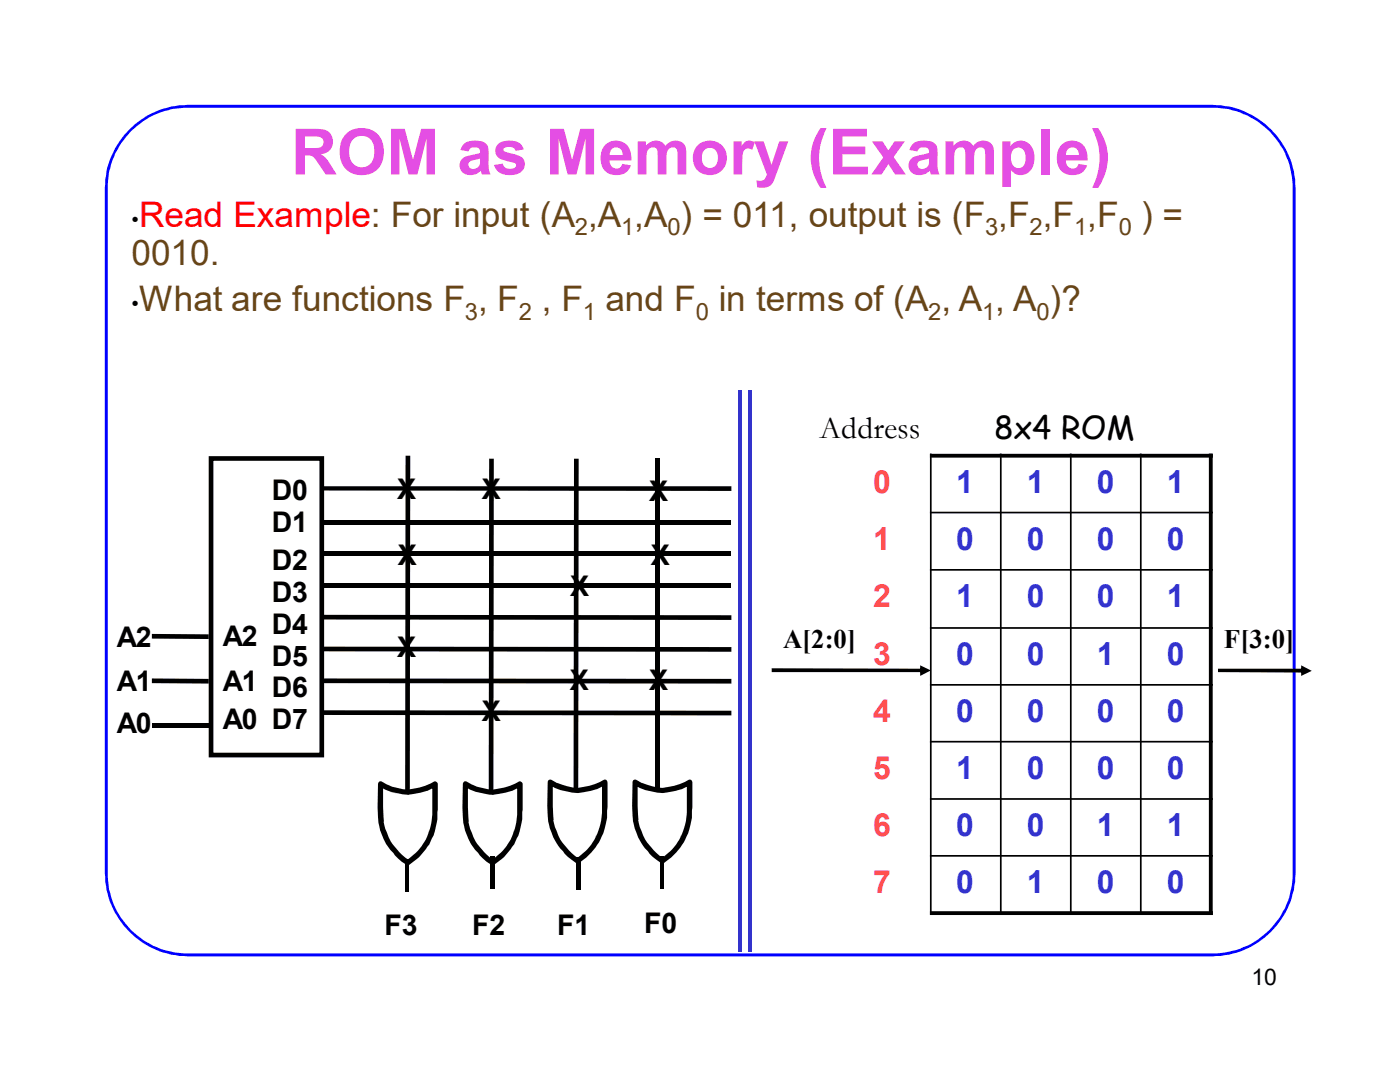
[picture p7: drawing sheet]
<svg xmlns="http://www.w3.org/2000/svg" width="279mm" height="216mm" viewBox="0 0 279 216" stroke-linecap="round" stroke-linejoin="round" font-family="sans-serif">
<path d="M25.8 25.8a16.4 16.4 0 0 1 11.7-4.9h204.5a16.8 16.8 0 0 1 16.6 16.6v136.7a16.8 16.8 0 0 1-16.6 16.6h-204.5a16.8 16.8 0 0 1-16.6-16.6v-136.7a16.4 16.4 0 0 1 4.9-11.7zM26.2 26.2a15.7 15.7 0 0 0-4.7 11.3v136.7a15.9 15.9 0 0 0 16 16h204.5a15.9 15.9 0 0 0 16-16v-136.7a15.9 15.9 0 0 0-16-16h-204.5a15.7 15.7 0 0 0-11.3 4.7z" fill="#00f"/>
<path d="M185.8 90.5v92M199.7 90.5v92M213.7 90.5v92M227.7 90.5v92M185.6 102.3h56.5M185.6 113.7h56.5M185.6 125.3h56.5M185.6 136.7h56.5M185.6 148h56.5M185.6 159.4h56.5M185.6 170.8h56.5" fill="none" stroke="#000" stroke-width=".34"/>
<path d="M185.6 90.9h56.5M241.6 90.5v92M185.6 182.2h56.5" fill="none" stroke="#000" stroke-width=".76" stroke-linecap="butt"/>
<g fill="#000">
<path d="M64.2 97h81.8v1l-81.8-.1zM64.2 116.4h81.8v.9h-81.8zM64.2 110.1h81.8v.9h-81.8zM64.2 103.7h81.8v.9h-81.8zM30.3 126.5l11.4 .1v.9l-11.4-.1zM30.3 135.4l11.4 .1v.9l-11.4-.1zM64.2 135.4l81.8 .1v.9l-81.8-.1zM64.2 129l81.8 .1v.9h-81.8zM64.2 122.7l81.8 .1v.9l-81.8-.1zM30.3 144.3h11.4v.9h-11.4zM64.2 141.7l81.8 .1v.9h-81.8zM80.9 90.9h1l-.1 67.1h-.9z"/>
<path d="M97.6 91.5h1l-.1 67h-1zM114.6 91.5h.9l-.1 66.1h-.9zM130.7 91.5h1v66h-1zM80.9 171.5h.7v6.5h-.7zM98 170.9h.8v6.5h-.8zM115.1 171.1h.8v6.4h-.8zM131.8 170.9h.8v6.5h-.8z"/>
<path d="M41.7 91h23v60.1h-23zM42.1 91.9l.5-.4v59.1l-.5-.4h22.1l-.4 .4v-59.1l.4 .4z"/>
<path d="M154 133.3l30 .1v.7h-30zM183.6 132.8l2.2 1-2.2 1.1z"/>
<path d="M243.1 133.4h16.9v.8l-16.9-.1zM259.7 132.8l2.1 1.1-2.1 1z"/>
<path d="M75.7 156.9l.8-.4v4.6l.1 2.9-.1-.1a11.4 11.4 0 0 0 5.2 7.8h-.6a11.2 11.2 0 0 0 5.2-10.2v-5l.7 .4-.7 .4a13.1 13.1 0 0 1-4.9 1.3 13.6 13.6 0 0 1-5.7-1.7zM75.7 156h.5l1.2 .6-.1-.1a13.2 13.2 0 0 0 4.1 1.1 13.2 13.2 0 0 0 5.4-1.7l.5 .3 .1 .3v5a12.5 12.5 0 0 1-2.8 8.4l-.9 1.1-2.2 1.7a6.2 6.2 0 0 1-3-2.5 11.8 11.8 0 0 1-3.1-9.1v-4.6z"/>
<path d="M92.6 156.9l.8-.4v4.6l.2 2.9-.1-.1a11.4 11.4 0 0 0 5.1 7.8h-.6a11.2 11.2 0 0 0 5.2-10.2v-5l.8 .4-.8 .4a13.1 13.1 0 0 1-4.9 1.3 13.6 13.6 0 0 1-5.7-1.7zM92.6 156h.5l1.2 .6-.1-.1a13.2 13.2 0 0 0 4.2 1.1h-.1a13.2 13.2 0 0 0 5.4-1.7l.5 .3 .1 .3v5a12.5 12.5 0 0 1-2.8 8.4l-.9 1.1-2.2 1.7a6.2 6.2 0 0 1-3-2.5 11.8 11.8 0 0 1-3.1-9.1l.1-4.6z"/>
<path d="M109.6 156.5l.7-.4v4.7l.2 2.9-.1-.1a11.4 11.4 0 0 0 5.2 7.8h-.6a11.5 11.5 0 0 0 5.1-10.3v-5l.8 .4a11 11 0 0 1-10.2 .7zM109.4 155.7l.5-.1 1.4 .7-.1-.1a13.2 13.2 0 0 0 4.1 1h-.1a13.1 13.1 0 0 0 5.4-1.6h.4l.2 .5v5a12.9 12.9 0 0 1-2.8 8.5l-1.4 1.5-1.4 1.1-.4 .1a12.6 12.6 0 0 1-6-11.5z"/>
<path d="M126.5 156.5l.8-.4v4.7l.1 2.9-.1-.1a11.4 11.4 0 0 0 5.2 7.8h-.6a11.5 11.5 0 0 0 5.2-10.3v-5l.7 .4a11 11 0 0 1-10.1 .7zM126.4 155.7l.4-.1 1.4 .7-.1-.1a13.2 13.2 0 0 0 4.1 1 13.1 13.1 0 0 0 5.4-1.6h.3l.3 .5v5a12.9 12.9 0 0 1-2.8 8.5l-1.5 1.5-1.4 1.1-.4 .1a12.6 12.6 0 0 1-5.9-11.5z"/>
</g>
<g fill="#33c">
<path d="M147.3 78h.8v112h-.8z"/>
<path d="M149.4 78h.7v112h-.7z"/>
</g>
<text font-size="12.7" fill="#e44ee4" x="58.1" y="34.8">ROM as Memory (Example)</text>
<text font-size="7" fill="#f00" x="27.8" y="45.2">Read Example: For input (A ,A ,A ) = 011, output is (F ,F ,F ,F ) =</text>
<g font-size="7" fill="#674517">
<text x="26.2" y="52.8">0010.</text>
<text x="27.8" y="62.1">What are functions F , F , F and F in terms of (A , A , A )?</text>
</g>
<g font-size="6.3">
<text x="163.6" y="87.4">Address</text>
<text x="198.4" y="87.5">8x4 ROM</text>
</g>
<g font-size="6.3" fill="#ff5050">
<text x="174.2" y="98.3">0</text>
<text x="174.2" y="109.7">1</text>
<text x="174.2" y="121.1">2</text>
<text x="174.2" y="132.7">3</text>
<text x="174.2" y="144.1">4</text>
<text x="174.2" y="155.4">5</text>
<text x="174.2" y="166.8">6</text>
<text x="174.2" y="178.2">7</text>
</g>
<g font-size="6.3" fill="#33c">
<text x="190.8" y="98.3">1</text>
<text x="204.9" y="98.3">1</text>
<text x="218.9" y="98.3">0</text>
<text x="232.8" y="98.3">1</text>
<text x="190.8" y="109.7">0</text>
<text x="204.9" y="109.7">0</text>
<text x="218.9" y="109.7">0</text>
<text x="232.8" y="109.7">0</text>
<text x="190.8" y="121.1">1</text>
<text x="204.9" y="121.1">0</text>
<text x="218.9" y="121.1">0</text>
<text x="232.8" y="121.1">1</text>
<text x="190.8" y="132.7">0</text>
<text x="204.9" y="132.7">0</text>
<text x="218.9" y="132.7">1</text>
<text x="232.8" y="132.7">0</text>
<text x="190.8" y="144.1">0</text>
<text x="204.9" y="144.1">0</text>
<text x="218.9" y="144.1">0</text>
<text x="232.8" y="144.1">0</text>
<text x="190.8" y="155.4">1</text>
<text x="204.9" y="155.4">0</text>
<text x="218.9" y="155.4">0</text>
<text x="232.8" y="155.4">0</text>
<text x="190.8" y="166.8">0</text>
<text x="204.9" y="166.8">0</text>
<text x="218.9" y="166.8">1</text>
<text x="232.8" y="166.8">1</text>
<text x="190.8" y="178.2">0</text>
<text x="204.9" y="178.2">1</text>
<text x="218.9" y="178.2">0</text>
<text x="232.8" y="178.2">0</text>
</g>
<g font-size="5.7">
<text x="54.3" y="99.8">D0</text>
<text x="79.2" y="99.6">X</text>
<text x="96.2" y="99.6">X</text>
<text x="129.5" y="99.9">X</text>
<text x="54.3" y="106.2">D1</text>
<text x="54.3" y="113.8">D2</text>
<text x="79.4" y="112.7">X</text>
<text x="129.9" y="112.7">X</text>
<text x="113.8" y="119">X</text>
<text x="54.3" y="120.1">D3</text>
<text x="23.3" y="129">A2</text>
<text x="44.4" y="128.9">A2</text>
<text x="54.3" y="126.5">D4</text>
<text x="79.2" y="131.1">X</text>
<text x="23.3" y="137.8">A1</text>
<text x="44.4" y="137.9">A1 D6</text>
<text x="54.3" y="132.8">D5</text>
<text x="113.7" y="137.6">X</text>
<text x="129.5" y="137.8">X</text>
<text x="96.2" y="143.9">X</text>
<text x="23.3" y="146.3">A0</text>
<text x="44.4" y="145.5">A0 D7</text>
<text x="76.7" y="186.6">F3</text>
<text x="94.2" y="186.5">F2</text>
<text x="111.2" y="186.5">F1</text>
<text x="128.5" y="186.2">F0</text>
</g>
<g font-size="5.3">
<text x="156.3" y="129.4">A[2:0]</text>
<text x="244.3" y="129.4">F[3:0]</text>
</g>
<g font-size="4.7" fill="#674517">
<text x="114.7" y="46.9">2</text>
<text x="124" y="46.9">1</text>
<text x="133.2" y="46.9">0</text>
<text x="196.6" y="46.9">3</text>
<text x="205.5" y="46.9">2</text>
<text x="214.4" y="46.9">1</text>
<text x="223.3" y="46.9">0</text>
<text x="92.8" y="63.8">3</text>
<text x="103.5" y="63.8">2</text>
<text x="116.3" y="63.8">1</text>
<text x="138.9" y="63.8">0</text>
<text x="185.3" y="63.8">2</text>
<text x="196" y="63.8">1</text>
<text x="206.8" y="63.8">0</text>
</g>
<text font-size="4.6" x="249.8" y="196.5">10</text>
<g font-size="4.2">
<text x="26.2" y="45.2">•</text>
<text x="26.2" y="62.1">•</text>
</g>
</svg>
